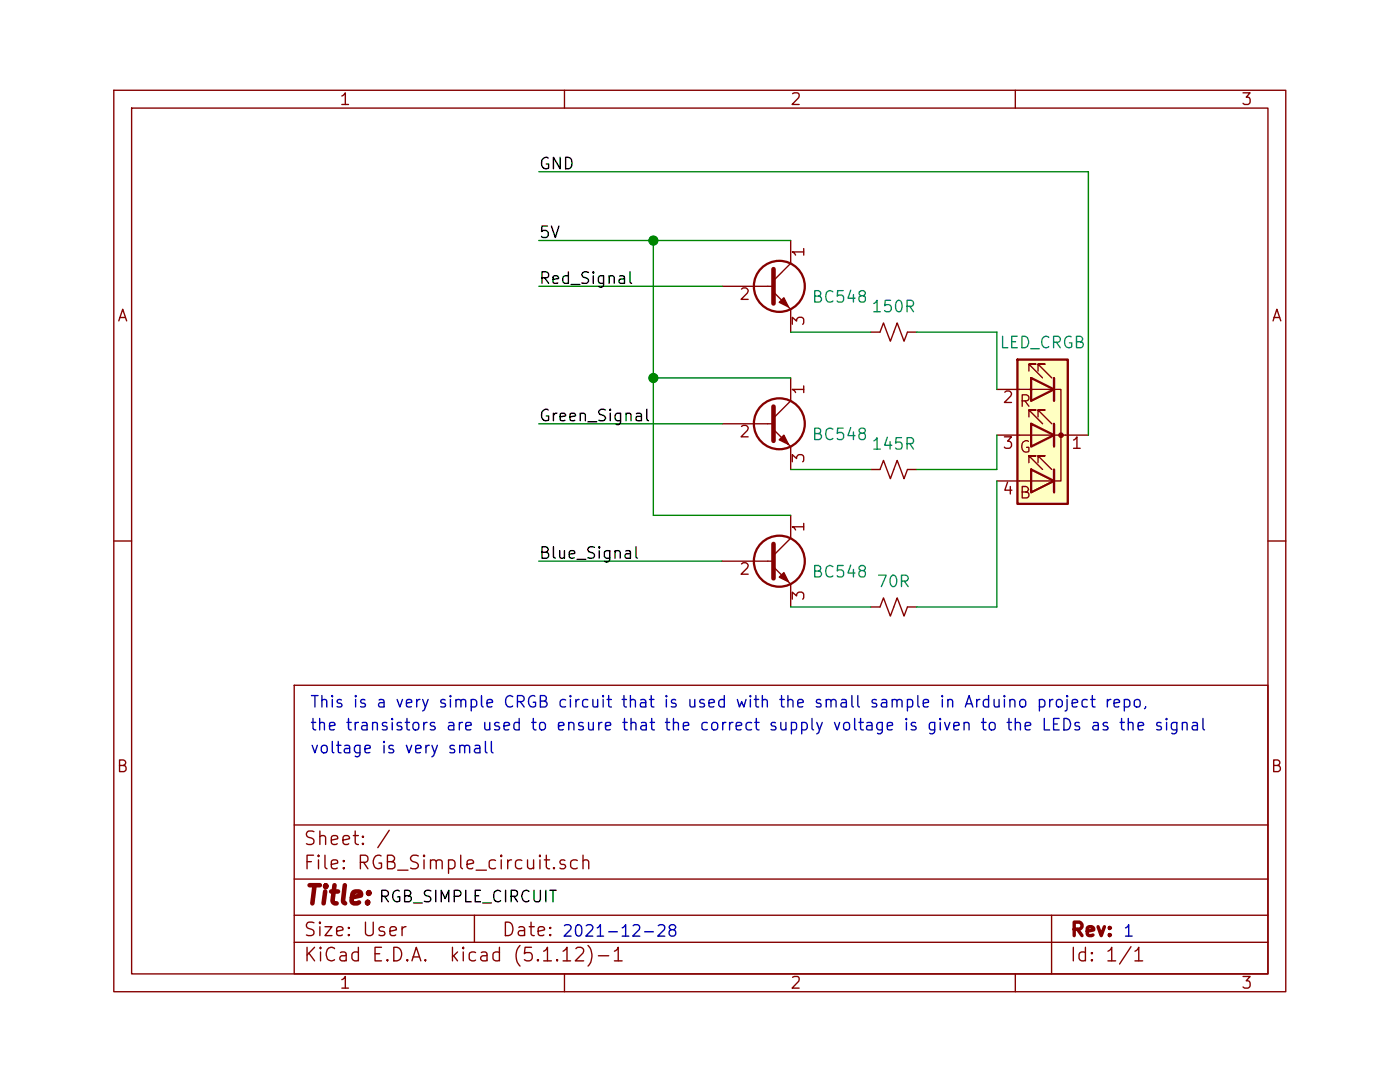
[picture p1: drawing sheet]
EESchema Schematic File Version 4
EELAYER 30 0
EELAYER END
$Descr User 5906 4724
encoding utf-8
Sheet 1 1
Title ""
Date ""
Rev ""
Comp ""
Comment1 ""
Comment2 ""
Comment3 ""
Comment4 ""
$EndDescr
$Comp
L Transistor_BJT:BC548 Q?
U 1 1
P 3250 1850
F 0 "Q?" H 3441 1896 50  0001 L CNN
F 1 "BC548" H 3441 1805 50  0000 L CNN
F 2 "Package_TO_SOT_THT:TO-92_Inline" H 3450 1775 50  0001 L CIN
F 3 "https://www.onsemi.com/pub/Collateral/BC550-D.pdf" H 3250 1850 50  0001 L CNN
	1    3250 1850
	1    0    0    -1  
$EndComp
$Comp
L Transistor_BJT:BC548 Q?
U 1 1
P 3250 2450
F 0 "Q?" H 3441 2496 50  0001 L CNN
F 1 "BC548" H 3441 2405 50  0000 L CNN
F 2 "Package_TO_SOT_THT:TO-92_Inline" H 3450 2375 50  0001 L CIN
F 3 "https://www.onsemi.com/pub/Collateral/BC550-D.pdf" H 3250 2450 50  0001 L CNN
	1    3250 2450
	1    0    0    -1  
$EndComp
$Comp
L Transistor_BJT:BC548 Q?
U 1 1
P 3250 1250
F 0 "Q?" H 3441 1296 50  0001 L CNN
F 1 "BC548" H 3441 1205 50  0000 L CNN
F 2 "Package_TO_SOT_THT:TO-92_Inline" H 3450 1175 50  0001 L CIN
F 3 "https://www.onsemi.com/pub/Collateral/BC550-D.pdf" H 3250 1250 50  0001 L CNN
	1    3250 1250
	1    0    0    -1  
$EndComp
$Comp
L Device:LED_CRGB D?
U 1 1
P 4450 1900
F 0 "D?" H 4450 2397 50  0001 C CNN
F 1 "LED_CRGB" H 4450 2306 50  0000 C CNN
F 2 "" H 4450 1850 50  0001 C CNN
F 3 "~" H 4450 1850 50  0001 C CNN
	1    4450 1900
	-1   0    0    -1  
$EndComp
Wire Wire Line
	4250 2050 4250 1900
Wire Wire Line
	4250 1450 4250 1700
Wire Wire Line
	3350 1650 2750 1650
Wire Wire Line
	2750 1650 2750 1050
Wire Wire Line
	2750 1050 3350 1050
Wire Wire Line
	2750 1650 2750 2250
Wire Wire Line
	2750 2250 3350 2250
Connection ~ 2750 1650
Wire Wire Line
	3050 1250 2250 1250
Wire Wire Line
	3050 1850 2250 1850
Wire Wire Line
	3050 2450 2250 2450
Wire Wire Line
	4650 1900 4650 750 
Wire Wire Line
	4650 750  2250 750 
Wire Wire Line
	2750 1050 2250 1050
Connection ~ 2750 1050
Text Label 2250 750  0    50   ~ 0
GND
Text Label 2250 1050 0    50   ~ 0
5V
Text Label 2250 1250 0    50   ~ 0
Red_Signal
Text Label 2250 1850 0    50   ~ 0
Green_Signal
Text Label 2250 2450 0    50   ~ 0
Blue_Signal
Wire Wire Line
	4250 2650 4250 2100
$Comp
L Device:R_Small_US R?
U 1 1
P 3800 1450
F 0 "R?" H 3868 1496 50  0001 L CNN
F 1 "150R" V 3687 1450 50  0000 C CNN
F 2 "" H 3800 1450 50  0001 C CNN
F 3 "~" H 3800 1450 50  0001 C CNN
	1    3800 1450
	0    1    1    0   
$EndComp
Wire Wire Line
	3350 1450 3700 1450
Wire Wire Line
	3900 1450 4250 1450
Wire Wire Line
	3900 2050 4250 2050
$Comp
L Device:R_Small_US R?
U 1 1
P 3800 2650
F 0 "R?" H 3868 2696 50  0001 L CNN
F 1 "70R" V 3687 2650 50  0000 C CNN
F 2 "" H 3800 2650 50  0001 C CNN
F 3 "~" H 3800 2650 50  0001 C CNN
	1    3800 2650
	0    1    1    0   
$EndComp
Wire Wire Line
	3350 2650 3700 2650
Wire Wire Line
	3900 2650 4250 2650
Wire Wire Line
	3350 2050 3700 2050
$Comp
L Device:R_Small_US R?
U 1 1
P 3800 2050
F 0 "R?" H 3868 2096 50  0001 L CNN
F 1 "145R" V 3687 2050 50  0000 C CNN
F 2 "" H 3800 2050 50  0001 C CNN
F 3 "~" H 3800 2050 50  0001 C CNN
	1    3800 2050
	0    1    1    0   
$EndComp
Text Label 1550 3950 0    50   ~ 0
RGB_SIMPLE_CIRCUIT
Text Notes 1250 3100 0    50   ~ 0
This is a very simple CRGB circuit that is used with the small sample in Arduino project repo, 
Text Notes 1250 3200 0    50   ~ 0
the transistors are used to ensure that the correct supply voltage is given to the LEDs as the signal 
Text Notes 1250 3300 0    50   ~ 0
voltage is very small
Text Notes 4800 4100 0    50   ~ 0
1
Text Notes 2350 4100 0    50   ~ 0
2021-12-28
$EndSCHEMATC
